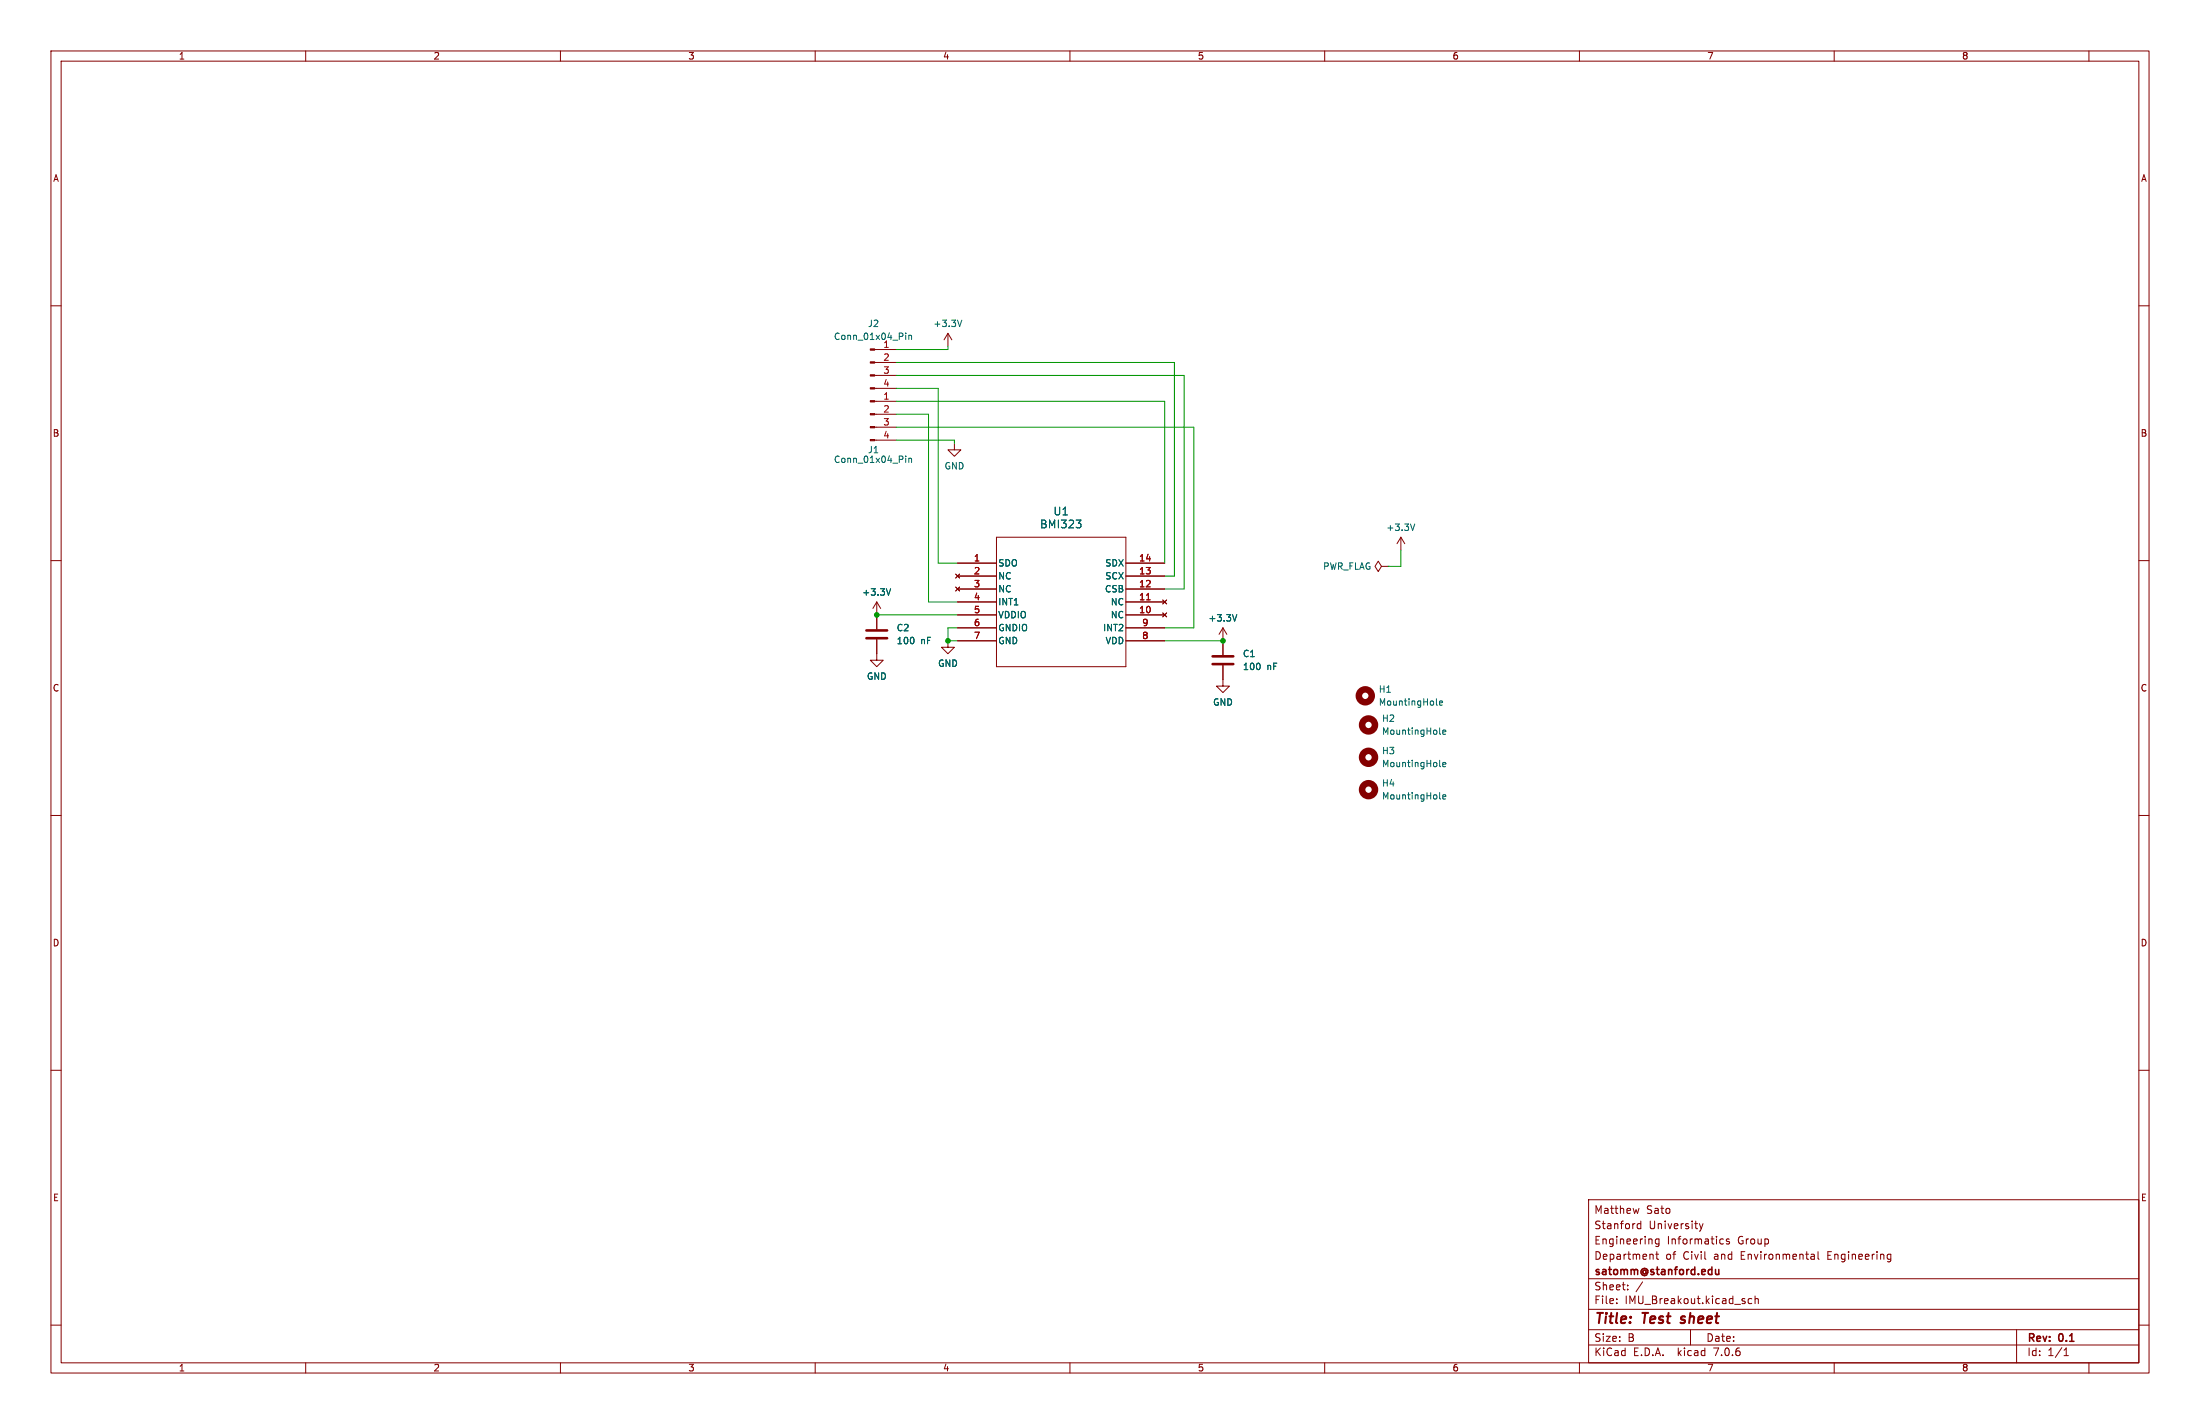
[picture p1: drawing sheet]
<svg xmlns="http://www.w3.org/2000/svg" width="432mm" height="279mm" viewBox="0 0 432 279" stroke-linecap="round" stroke-linejoin="round" font-family="sans-serif">
<g fill="none" stroke="#840000" stroke-width=".2">
<path d="M10 10h411.8v259.4h-411.8zM12 12h407.8v255.4h-407.8zM60 10v2M110 10v2M160 10v2M210 10v2M260 10v2M310 10v2M360 10v2M410 10v2M10 60h2M419.8 60h2"/>
<path d="M171.7 78.7h4.2M171.7 76.2h4.2M171.7 73.7h4.2M171.7 71.1h4.2M171.7 68.6h4.2M186.1 65.4l-.8 1.3M186.1 65.4v2.5M186.1 65.4l.7 1.3M171.7 86.4h4.2M171.7 83.8h4.2M171.7 81.3h4.2M187.3 87v1.3h1.3l-1.3 1.2-1.2-1.2h1.2"/>
<path d="M10 110h2M172.1 118.1l-.8 1.3M172.1 118.1v5.3M172.1 118.1l.7 1.3M187.6 112.6l.7 .8M187.6 115.2l.7 .8M188 110.5h7.6M188 118.1h7.6M188 115.6h7.6M188 113h7.6M188.3 112.6l-.7 .8M188.3 115.2l-.7 .8"/>
<path d="M195.6 105.4h25.4v25.4h-25.4zM221 110.5h7.6M221 118.1h7.6M221 115.6h7.6M221 113h7.6M228.2 117.7l.8 .8M229 117.7l-.8 .8M271.1 111.1l-.6-1-.6 1 .6 1 .6-1h1.3M272.4 111.1h.1M275 105.4l-.8 1.3M275 105.4v2.6M275 105.4l.7 1.3"/>
<path d="M419.8 110h2M172.1 125.5v4h1.3l-1.3 1.3-1.3-1.3h1.3M186.1 125.7v1.3h1.2l-1.2 1.3-1.3-1.3h1.3M188 120.7h7.6M188 125.7h7.6M188 123.2h7.6M221 120.7h7.6M221 125.7h7.6M221 123.2h7.6M228.2 120.3l.8 .7M229 120.3l-.8 .7M240 130.6v4h1.3l-1.3 1.3-1.2-1.3h1.2"/>
<path d="M240 123.2l-.7 1.3M240 123.2v5.3M240 123.2l.8 1.3M10 160h2M419.8 160h2M10 210h2M419.8 210h2M311.8 235.4h108v32h-108zM321.7 237.1l-.3 1M322 239.6v1.5M10 260h2M311.8 256.9h108"/>
<path d="M311.8 250.9h108M317.3 255.6v.2M317.3 254.9v.1M319.5 252.9v.2M319.5 252.2v.1M322 240.2l-.4-.1-.3 .3 .2 .6h.5M322.4 251.5l-1.3 1.9M324.4 246.2l.1 .9M325 246.1h.5M325.2 245.6v1.3l.3 .2M325.6 243.1v1.2l-.3 .3-.3-.1M325.6 243.2l-.4-.1-.3 .3 .1 .6h.6"/>
<path d="M333.5 240.1l.4 1M333.9 241.1l-.4 .5M334.3 240.1l-.4 1M337.8 243.1l.5 .1M338.3 244l-.5 .1M339.4 243.2l-.4-.1-.2 .2 .1 .2 .5 .2v.3h-.6M343.8 254.9l-.4-.1-.3 .3 .2 .6h.5M344.5 254.9l.2-.1 .3 .1 .1 .9M344.5 254.3v1.5M355.6 246.1l.4 .1 .1 .9M356.1 247l-.5 .1M356.1 246.4l-.5 .1"/>
<path d="M356.8 245.6v1.3l.2 .2M370.7 246.1l.4 .1M371.1 247l-.4 .1M371.1 246.1v1.2l-.3 .3M419.8 260h2M60 267.4v2M110 267.4v2M160 267.4v2M210 267.4v2M260 267.4v2M310 267.4v2M311.8 263.9h108"/>
<path d="M311.8 260.9h108M331.8 260.9v3M360 267.4v2M395.8 260.9v6.5M405.1 266h.9M405.1 264.9l.4-.4v1.5M410 267.4v2"/>
</g>
<path d="M329.8 259.5l.2 .1M330.1 258.4l-.1 .4" fill="none" stroke="#840000" stroke-width=".4"/>
<path d="M336.7 249.1l.1 .9 .3 .1 .3-.2M337.4 249.1v1" fill="none" stroke="#840000" stroke-width=".3"/>
<path d="M225 117.7h.8" fill="none" stroke="#a90000" stroke-width=".2"/>
<g fill="none" stroke="#006464" stroke-width=".2">
<path d="M177.8 65.3v.2M177.8 65.8v.8M178.4 65.8v.8M178.4 65.9l.5-.1v.8M188.8 62.8l-.4 1.3M177.8 89.5v.1M177.8 89.9v.8M178.4 89.9v.8M178.4 90h.5v.7M174.8 115.5l-.4 1.3M211.2 102h1l-.5 .6M211.9 102.6l.3 .3v.4l-.3 .3"/>
<path d="M277.7 102.8l-.4 1.3M242.8 120.6l-.5 1.3M281.9 138.2l.2 .2M282.5 138l.6-.2v-.2l-.4-.1-.2 .2 .1 .6h.5M282.6 143.9l.1 .2M282.6 150.3l.1 .1M282.6 156.6l.1 .2M283.2 143.7l.6-.2-.1-.2-.3-.1-.2 .2v.6h.5M283.2 150l.6-.1-.1-.2-.3-.1-.2 .2v.6h.5M283.2 156.4l.6-.2-.1-.2-.3-.1-.2 .2v.6h.5"/>
</g>
<g fill="#840000" stroke="#840000" stroke-width=".2">
<path d="M170.8 86.2h.9v.3h-.9z"/>
<path d="M170.8 83.7h.9v.2h-.9z"/>
<path d="M170.8 81.2h.9v.2h-.9z"/>
<path d="M170.8 78.6h.9v.3h-.9z"/>
<path d="M170.8 76.1h.9v.2h-.9z"/>
<path d="M170.8 73.5h.9v.3h-.9z"/>
<path d="M170.8 71h.9v.2h-.9z"/>
<path d="M170.8 68.5h.9v.2h-.9z"/>
</g>
<path d="M170.1 125.2h4M170.1 123.7h4M238 130.3h4.1M238 128.8h4.1" fill="none" stroke="#840000" stroke-width=".51"/>
<g fill="none" stroke="#840000" stroke-width="1.3">
<circle cx="268" cy="136.5" r="1.27"/>
<circle cx="268.6" cy="154.9" r="1.27"/>
<circle cx="268.6" cy="142.2" r="1.27"/>
<circle cx="268.6" cy="148.6" r="1.27"/>
</g>
<path d="M175.9 73.7h56.5v41.9h-3.8M175.9 71.1h54.6v41.9h-1.9M175.9 76.2h8.2v34.3h3.9M175.9 78.7h52.7v31.8M186.1 67.9v.7h-10.2M175.9 83.8h58.4v39.4h-5.7M175.9 81.3h6.3v36.8h5.8M175.9 86.4h11.4v.6M275 108v3.1h-2.6M172.1 120.7h15.9M188 123.2h-1.9v2.5h1.9M228.6 125.7h11.4" fill="none" stroke="#009600" stroke-width=".2"/>
<g fill="#009600" stroke="#009600" stroke-width=".2">
<circle cx="186.1" cy="125.7" r=".46"/>
<circle cx="240" cy="125.7" r=".46"/>
<circle cx="172.1" cy="120.7" r=".46"/>
</g>
<g font-size="2.8" fill="#840000">
<text x="312.8" y="260.3">Title:</text>
<text x="322.5" y="260.3">Test</text>
<text x="330.8" y="260.3">sheet</text>
</g>
<g font-size="2.1" fill="#006464">
<text x="206.7" y="101.3">U1</text>
<text x="204" y="103.9">BMI323</text>
</g>
<g font-size="2.1" fill="#840000">
<text x="312.8" y="238.4">Matthew</text>
<text x="323.1" y="238.4">Sato</text>
<text x="312.8" y="244.4">Engineering</text>
<text x="312.8" y="241.4">Stanford</text>
<text x="323.6" y="241.4">University</text>
<text x="327.2" y="244.4">Informatics</text>
<text x="341.1" y="244.4">Group</text>
<text x="312.8" y="250.6">satomm@stanford.edu</text>
<text x="312.8" y="247.4">Department</text>
<text x="326.9" y="247.4">of</text>
<text x="330.4" y="247.4">Civil</text>
<text x="336.6" y="247.4">and</text>
<text x="341.9" y="247.4">Environmental</text>
<text x="359.1" y="247.4">Engineering</text>
<text x="312.8" y="256.1">File:</text>
<text x="312.8" y="253.4">Sheet:</text>
<text x="318.9" y="256.1">IMU_Breakout.kicad_sch</text>
<text x="312.8" y="263.5">Size:</text>
<text x="319.5" y="263.5">B</text>
<text x="334.8" y="263.5">Date:</text>
<text x="397.8" y="263.7">Rev:</text>
<text x="404.2" y="263.7">0.1</text>
<text x="312.8" y="266.3">KiCad</text>
<text x="320.5" y="266.3">E.D.A.</text>
<text x="329.4" y="266.3">kicad</text>
<text x="336.6" y="266.3">7.0.6</text>
<text x="397.8" y="266.3">Id:</text>
<text x="401.9" y="266.3">1/1</text>
</g>
<g font-size="1.8" fill="#840000">
<text x="35" y="11.9">1</text>
<text x="85" y="11.9">2</text>
<text x="135" y="11.9">3</text>
<text x="185" y="11.9">4</text>
<text x="235" y="11.9">5</text>
<text x="285" y="11.9">6</text>
<text x="335" y="11.9">7</text>
<text x="385" y="11.9">8</text>
<text x="10.3" y="35.9">A</text>
<text x="420.1" y="35.9">A</text>
<text x="10.3" y="85.9">B</text>
<text x="420.1" y="85.9">B</text>
<text x="10.3" y="135.9">C</text>
<text x="420.1" y="135.9">C</text>
<text x="10.3" y="185.9">D</text>
<text x="420.1" y="185.9">D</text>
<text x="10.3" y="235.9">E</text>
<text x="420.1" y="235.9">E</text>
<text x="35" y="269.3">1</text>
<text x="85" y="269.3">2</text>
<text x="135" y="269.3">3</text>
<text x="185" y="269.3">4</text>
<text x="235" y="269.3">5</text>
<text x="285" y="269.3">6</text>
<text x="335" y="269.3">7</text>
<text x="385" y="269.3">8</text>
</g>
<g font-size="1.8" fill="#006464">
<text x="170.3" y="64.4">J2</text>
<text x="183.1" y="64.4">+3.3V</text>
<text x="163.6" y="66.9">Conn_01x04_Pin</text>
<text x="173.3" y="68.3">1</text>
<text x="170.3" y="89.1">J1</text>
<text x="163.6" y="91">Conn_01x04_Pin</text>
<text x="185.3" y="92.3">GND</text>
<text x="272" y="104.4">+3.3V</text>
<text x="195.8" y="111.4">SDO</text>
<text x="195.8" y="113.9">NC</text>
<text x="216.8" y="113.9">SCX</text>
<text x="216.8" y="111.4">SDX</text>
<text x="259.6" y="112">PWR_FLAG</text>
<text x="169.1" y="117.1">+3.3V</text>
<text x="195.8" y="116.4">NC</text>
<text x="195.8" y="119">INT1</text>
<text x="216.8" y="116.4">CSB</text>
<text x="217.9" y="119">NC</text>
<text x="175.9" y="124.1">C2</text>
<text x="195.8" y="121.5">VDDIO</text>
<text x="195.8" y="124.1">GNDIO</text>
<text x="216.4" y="124.1">INT2</text>
<text x="217.9" y="121.5">NC</text>
<text x="237.1" y="122.1">+3.3V</text>
<text x="175.9" y="126.6">100</text>
<text x="180.7" y="126.6">nF</text>
<text x="184" y="131">GND</text>
<text x="195.8" y="126.6">GND</text>
<text x="216.9" y="126.6">VDD</text>
<text x="243.8" y="129.1">C1</text>
<text x="243.8" y="131.7">100</text>
<text x="248.6" y="131.7">nF</text>
<text x="170" y="133.6">GND</text>
<text x="270.5" y="136.1">H1</text>
<text x="238" y="138.7">GND</text>
<text x="270.5" y="138.7">MountingHole</text>
<text x="271.2" y="141.8">H2</text>
<text x="271.2" y="144.4">MountingHole</text>
<text x="271.2" y="148.2">H3</text>
<text x="271.2" y="150.7">MountingHole</text>
<text x="271.2" y="154.5">H4</text>
<text x="271.2" y="157.1">MountingHole</text>
</g>
<g font-size="1.8" fill="#a90000">
<text x="173.3" y="70.9">2</text>
<text x="173.3" y="73.4">3</text>
<text x="173.3" y="75.9">4</text>
<text x="173.3" y="78.5">1</text>
<text x="173.3" y="81">2</text>
<text x="173.3" y="83.6">3</text>
<text x="173.3" y="86.1">4</text>
<text x="191.1" y="110.2">1</text>
<text x="191.1" y="112.8">2</text>
<text x="223.5" y="112.8">13</text>
<text x="223.5" y="110.2">14</text>
<text x="191.1" y="115.3">3</text>
<text x="191.1" y="117.9">4</text>
<text x="223.5" y="117.9">11</text>
<text x="223.5" y="115.3">12</text>
<text x="191.1" y="120.4">5</text>
<text x="191.1" y="122.9">6</text>
<text x="191.1" y="125.5">7</text>
<text x="223.5" y="120.4">10</text>
<text x="224.1" y="125.5">8</text>
<text x="224.1" y="122.9">9</text>
</g>
</svg>
